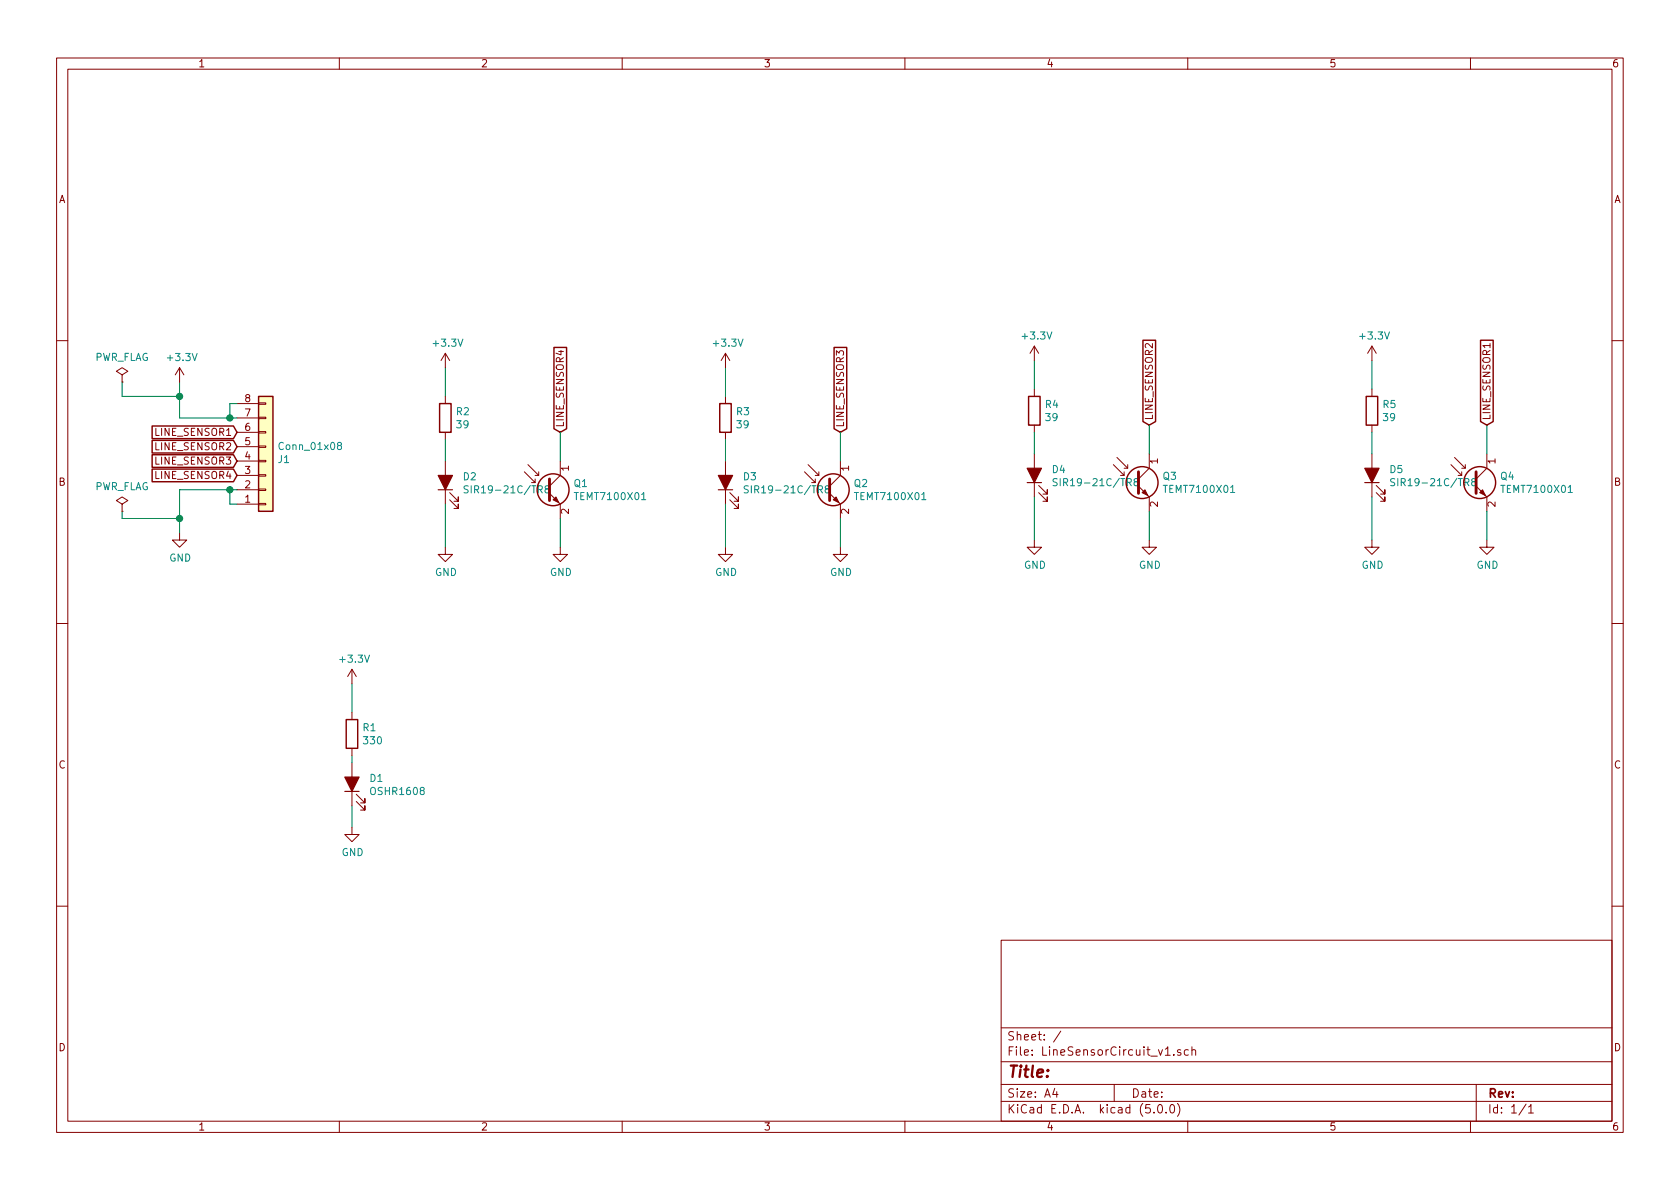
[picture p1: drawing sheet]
<svg xmlns="http://www.w3.org/2000/svg" width="297mm" height="210mm" viewBox="0 0 297 210" stroke-linecap="round" stroke-linejoin="round" font-family="sans-serif">
<g fill="none" stroke="#840000" stroke-width=".18">
<path d="M10 10.3h277v189.9h-277zM12 12.2h273v186.1h-273zM60 10.3v1.9M110 10.3v1.9M160 10.3v1.9M210 10.3v1.9M260 10.3v1.9M10 60.2h2M21.6 66.3l1-.6-1-.7-1 .7 1 .6v1.3M21.6 67.6h.1M31.7 65l-.7 1.3M31.7 65v2.6"/>
<path d="M31.7 65l.8 1.3M41.9 79h3.8M41.9 76.4h3.8M41.9 73.9h3.8M41.9 71.4h3.8M45.7 71.2h1.3v.3h-1.3zM45.7 73.8h1.3v.2h-1.3zM45.7 76.3h1.3v.3h-1.3zM45.7 78.9h1.3v.2h-1.3zM78.7 62.5v2.5M78.7 70.1v1.3M78.7 76.4v1.3"/>
<path d="M78.7 62.5l-.7 1.2M78.7 62.5l.8 1.2M128.3 62.5v2.5M128.3 70.1v1.3M128.3 76.4v1.3M128.3 62.5l-.8 1.2M128.3 62.5l.7 1.2M182.9 61.2v2.5M182.9 68.8v1.3M182.9 75.2v1.2M182.9 61.2l-.8 1.3M182.9 61.2l.7 1.3"/>
<path d="M242.6 61.2v2.5M242.6 68.8v1.3M242.6 75.2v1.2M242.6 61.2l-.8 1.3M242.6 61.2l.7 1.3M263.4 60.8v.7M285 60.2h2M21.6 89.1l1-.6-1-.6-1 .6 1 .6v1.3M21.6 90.4h.1M31.7 94.2v1.3h1.3l-1.3 1.3-1.2-1.3h1.2M41.9 84.1h3.8M41.9 89.1h3.8"/>
<path d="M41.9 86.6h3.8M41.9 81.5h3.8M45.7 81.4h1.3v.3h-1.3zM45.7 83.9h1.3v.3h-1.3zM45.7 86.5h1.3v.2h-1.3zM45.7 89h1.3v.3h-1.3zM78.7 96.8v1.2h1.3l-1.3 1.3-1.2-1.3h1.2M78.7 81.5v7.6M79.5 88.4l1.5 1.5v-.8v.8h-.7M79.5 87.1l1.5 1.5v-.7v.7h-.7M92.7 83.4l1.9 1.9v-.6M93.3 82.2l1.9 1.9v-.7"/>
<path d="M94.6 84.1h.6M97.2 87.2l1.9 1.9v2.6M99.1 96.8v1.2h1.2l-1.2 1.3-1.3-1.3h1.3M99.1 81.5v2.6l-1.9 1.9M128.3 96.8v1.2h1.2l-1.2 1.3-1.3-1.3h1.3M128.3 81.5v7.6M129 88.4l1.6 1.5v-.8v.8h-.8M129 87.1l1.6 1.5v-.7v.7h-.8M142.2 83.4l1.9 1.9v-.6M142.9 82.2l1.9 1.9v-.7M144.1 84.1h.7M146.7 87.2l1.9 1.9v2.6"/>
<path d="M148.6 96.8v1.2h1.3l-1.3 1.3-1.3-1.3h1.3M148.6 81.5v2.6l-1.9 1.9M182.9 95.5v1.3h1.2l-1.2 1.2-1.3-1.2h1.3M182.9 80.3v7.6M183.6 87.1l1.6 1.5v-.7v.7h-.8M183.6 85.8l1.6 1.6v-.8v.8h-.8M196.8 82.2l2 1.9v-.7M197.5 80.9l1.9 1.9v-.6M198.8 82.8h.6M201.3 86l1.9 1.9v2.5M203.2 95.5v1.3h1.3l-1.3 1.2-1.3-1.2h1.3M203.2 80.3v2.5l-1.9 1.9"/>
<path d="M242.6 95.5v1.3h1.2l-1.2 1.2-1.3-1.2h1.3M242.6 80.3v7.6M243.3 87.1l1.6 1.5v-.7v.7h-.8M243.3 85.8l1.6 1.6v-.8v.8h-.8M256.5 82.2l1.9 1.9v-.7M257.2 80.9l1.9 1.9v-.6M258.4 82.8h.7M261 86l1.9 1.9v2.5M262.9 95.5v1.3h1.3l-1.3 1.2-1.3-1.2h1.3M262.9 80.3v2.5l-1.9 1.9M10 110.3h2M62.2 118.4v2.5"/>
<path d="M62.2 118.4l-.7 1.2M62.2 118.4l.8 1.2M285 110.3h2M62.2 126v1.2M62.2 132.3v1.3M62.2 134.9v7.6M62.2 146.3v1.3h1.3l-1.3 1.2-1.2-1.2h1.2M63 141.7l1.5 1.6v-.8v.8h-.7M63 140.5l1.5 1.5v-.8v.8h-.7M10 160.2h2M177 166.3h108v32h-108zM285 160.2h2"/>
<path d="M60 198.3v1.9M110 198.3v1.9M160 198.3v1.9M177 194.8h108M177 191.8h108M177 187.8h108M177 181.8h108M186.5 192.5l-.4 1h1M186.8 193v1M187.6 182.3l-1.3 2M197 191.8v3M204 196.7v.1"/>
<path d="M204.8 195.5l.4-.2a.94 .94 0 0 1 0 1.5 .79 .79 0 0 1-.4-1.3zM206 186.6h.9M206.2 196.7v.1M207 195.4l.3-.1a.94 .94 0 0 1 0 1.5 .82 .82 0 0 1-.3-1.4zM207.5 186.5v.1M208.2 195.1a1.71 1.71 0 0 1 0 2.3M208.8 185.7a.37 .37 0 0 0-.6 .1l.1 .2 .5 .2v.1l-.2 .3-.4-.1M210 198.3v1.9M210.1 185.7l-.4-.1-.3 .3 .1 .6 .2 .1 .4-.1M210.7 185.7h.1a.37 .37 0 0 1 .6 .1v.8M210.7 185.1v1.5M260 198.3v1.9"/>
<path d="M261 191.8v6.5M269.8 195.2l-1.2 2M270.3 195.8l.4-.5v1.5M270.3 196.8h.8"/>
</g>
<g fill="none" stroke="#008400" stroke-width=".18">
<path d="M21.6 67.6v2.5h10.1M31.7 67.6v6.3h10.2M41.9 71.4h-1.3v2.5M78.7 65v5.1M78.7 77.7v3.8M99.1 76.4v5.1M128.3 65v5.1M128.3 77.7v3.8M148.6 76.4v5.1M182.9 63.7v5.1M182.9 76.4v3.9M203.2 75.2v5.1"/>
<path d="M242.6 63.7v5.1M242.6 76.4v3.9M262.9 75.2v5.1M21.6 90.4v1.3h10.1M40.6 86.6v2.5h1.3M41.9 86.6h-10.2v7.6M78.7 89.1v7.7M99.1 91.7v5.1M128.3 89.1v7.7M148.6 91.7v5.1M182.9 87.9v7.6M203.2 90.4v5.1"/>
<path d="M242.6 87.9v7.6M262.9 90.4v5.1M62.2 120.9v5.1M62.2 133.6v1.3M62.2 142.5v3.8"/>
</g>
<g fill="#008400" stroke="#008400" stroke-width=".25">
<circle cx="31.8" cy="91.7" r=".51"/>
<circle cx="31.8" cy="70.1" r=".51"/>
<circle cx="40.6" cy="73.9" r=".51"/>
<circle cx="40.6" cy="86.6" r=".51"/>
</g>
<g fill="none" stroke="#840000" stroke-width=".25">
<path d="M26.9 77.9h14.4l.6 1.1-.6 1.1h-14.4zM26.9 75.3h14.4l.6 1.1-.6 1.2h-14.4zM45.7 70.1h2.6v20.3h-2.6zM77.7 71.4h2.1v5h-2.1zM97.9 61.4h2.3v14.4l-1.1 .6-1.2-.6zM127.3 71.4h2v5h-2zM147.5 61.4h2.2v14.4l-1.1 .6-1.1-.6zM181.9 70.1h2v5.1h-2zM202.1 60.2h2.2v14.3l-1.1 .7-1.1-.7zM241.6 70.1h2v5.1h-2zM261.8 60.2h2.2v14.3l-1.1 .7-1.1-.7zM26.9 83h14.4l.6 1.1-.6 1.1h-14.4z"/>
<path d="M26.9 80.4h14.4l.6 1.1-.6 1.1h-14.4zM61.2 127.2h2v5.1h-2z"/>
<circle cx="97.8" cy="86.6" r="2.82"/>
<circle cx="147.3" cy="86.6" r="2.82"/>
<circle cx="201.9" cy="85.3" r="2.82"/>
<circle cx="261.6" cy="85.3" r="2.82"/>
</g>
<path d="M77.5 86.6h2.5M127 86.6h2.5M181.6 85.3h2.5M241.3 85.3h2.5M61 139.9h2.5" fill="none" stroke="#840000" stroke-width=".2"/>
<g fill="#840000" stroke="#840000" stroke-width=".2">
<path d="M77.5 84.1h2.5l-1.3 2.5z"/>
<path d="M127 84.1h2.5l-1.2 2.5z"/>
<path d="M181.6 82.8h2.5l-1.2 2.5z"/>
<path d="M241.3 82.8h2.5l-1.2 2.5z"/>
<path d="M61 137.4h2.5l-1.3 2.5z"/>
</g>
<g fill="none" stroke="#008484" stroke-width=".18">
<path d="M59.9 78.8l-.2-.1v-.3l.2-.2 .4 .1v.4l-.5 .1-.1 .2v.3l.2 .2 .4-.1 .1-.1-.1-.4-.2-.1M82.8 86l-.5-.1-.2 .1v.4l.6 .2 .1 .3-.3 .3-.5-.1M96.6 86.5l-.2-.3v-.2l.2-.1 .5 .1v.3l-.6 .2-.1 .2v.2l.2 .3 .4-.1 .1-.2v-.3l-.2-.1M113.4 88.4h.8M132.3 86l-.5-.1-.2 .1v.4l.6 .2 .1 .3-.2 .3-.5-.1M146.2 86.5l-.3-.3 .1-.2 .2-.1 .4 .1v.3l-.6 .2-.1 .2v.2l.3 .3 .3-.1 .1-.2v-.3l-.2-.1M163 88.4h.7M186.9 84.7l-.5-.1-.2 .2v.3l.6 .3 .1 .3-.2 .2-.5-.1M200.8 85.2l-.3-.3 .1-.2 .4-.1 .2 .2v.3l-.6 .1-.1 .2v.3l.3 .2 .3-.1 .1-.1v-.4l-.2-.1M217.6 87.1h.7M246.6 84.7l-.5-.1-.2 .2v.3l.6 .3 .1 .3-.2 .2-.5-.1M260.5 85.2l-.3-.3 .1-.2 .4-.1 .2 .2v.3l-.6 .1-.1 .2v.3l.3 .2 .3-.1 .1-.1v-.4l-.2-.1"/>
<path d="M277.3 87.1h.7"/>
</g>
<path d="M97.2 84.7v3.8M146.7 84.7v3.8M201.3 83.4v3.8M261 83.4v3.8" fill="none" stroke="#840000" stroke-width=".51"/>
<g fill="#840000" stroke="#840000" stroke-width=".18">
<path d="M97.8 88.4l.5-.5 .5 1z"/>
<path d="M147.3 88.4l.5-.5 .5 1z"/>
<path d="M202.4 86.6l.5 1-1-.5z"/>
<path d="M261.6 87.1l.5-.5 .5 1z"/>
</g>
<path d="M45.7 70.1h2.6v20.3h-2.6z" fill="#ffffc2" stroke="#ffffc2" stroke-width=".18"/>
<text font-size="2.8" fill="#840000" x="178" y="190.5">Title:</text>
<g font-size="2.1" fill="#840000">
<text x="178" y="184">Sheet: /</text>
<text x="178" y="186.7">File: LineSensorCircuit_v1.sch</text>
<text x="178" y="196.9">KiCad E.D.A. kicad (5.0.0)</text>
<text x="178" y="194.1">Size: A4</text>
<text x="200" y="194.1">Date:</text>
<text x="263" y="194.1">Rev:</text>
<text x="263" y="196.9">Id: 1/1</text>
</g>
<g font-size="1.8" fill="#840000">
<text x="35" y="11.9">1</text>
<text x="85" y="11.9">2</text>
<text x="135" y="11.9">3</text>
<text x="185" y="11.9">4</text>
<text x="235" y="11.9">5</text>
<text x="285" y="11.9">6</text>
<text x="10.4" y="35.9">A</text>
<text x="285.4" y="35.9">A</text>
<text x="43.3" y="71.1">8</text>
<text x="27.7" y="77.1">LINE_SENSOR1</text>
<text x="43.3" y="76.2">6</text>
<text x="43.3" y="73.7">7</text>
<text x="99.7" y="75.7" transform="rotate(-90 99.7 75.7)">LINE_SENSOR4</text>
<text x="149.2" y="75.7" transform="rotate(-90 149.2 75.7)">LINE_SENSOR3</text>
<text x="203.8" y="74.4" transform="rotate(-90 203.8 74.4)">LINE_SENSOR2</text>
<text x="263.5" y="74.4" transform="rotate(-90 263.5 74.4)">LINE_SENSOR1</text>
<text x="27.7" y="82.2">LINE_SENSOR3</text>
<text x="27.7" y="79.6">LINE_SENSOR2</text>
<text x="43.3" y="83.8">3</text>
<text x="43.3" y="81.3">4</text>
<text x="43.3" y="78.7">5</text>
<text x="100.6" y="83.3" transform="rotate(-90 100.6 83.3)">1</text>
<text x="150.1" y="83.3" transform="rotate(-90 150.1 83.3)">1</text>
<text x="204.7" y="82" transform="rotate(-90 204.7 82)">1</text>
<text x="264.4" y="82" transform="rotate(-90 264.4 82)">1</text>
<text x="10.4" y="85.9">B</text>
<text x="27.7" y="84.7">LINE_SENSOR4</text>
<text x="43.3" y="88.9">1</text>
<text x="43.3" y="86.4">2</text>
<text x="83.3" y="87.2">SIR19-21C/TR8</text>
<text x="132.8" y="87.2">SIR19-21C/TR8</text>
<text x="187.5" y="86">SIR19-21C/TR8</text>
<text x="204.7" y="89.6" transform="rotate(-90 204.7 89.6)">2</text>
<text x="247.1" y="86">SIR19-21C/TR8</text>
<text x="264.4" y="89.6" transform="rotate(-90 264.4 89.6)">2</text>
<text x="285.4" y="85.9">B</text>
<text x="100.6" y="90.9" transform="rotate(-90 100.6 90.9)">2</text>
<text x="150.1" y="90.9" transform="rotate(-90 150.1 90.9)">2</text>
<text x="10.4" y="135.9">C</text>
<text x="285.4" y="135.9">C</text>
<text x="10.4" y="185.9">D</text>
<text x="285.4" y="185.9">D</text>
<text x="35" y="199.9">1</text>
<text x="85" y="199.9">2</text>
<text x="135" y="199.9">3</text>
<text x="185" y="199.9">4</text>
<text x="235" y="199.9">5</text>
<text x="285" y="199.9">6</text>
</g>
<g font-size="1.8" fill="#008484">
<text x="16.6" y="63.8">PWR_FLAG</text>
<text x="29.8" y="63.8">+3.3V</text>
<text x="76.8" y="61.3">+3.3V</text>
<text x="126.3" y="61.3">+3.3V</text>
<text x="180.9" y="60">+3.3V</text>
<text x="240.6" y="60">+3.3V</text>
<text x="80.7" y="73.4">R2</text>
<text x="80.8" y="75.7">39</text>
<text x="130.3" y="73.4">R3</text>
<text x="130.4" y="75.7">39</text>
<text x="184.9" y="72.2">R4</text>
<text x="185" y="74.5">39</text>
<text x="244.6" y="72.2">R5</text>
<text x="244.7" y="74.5">39</text>
<text x="49.2" y="81.9">J1</text>
<text x="49.7" y="79.6">Conn_01x08</text>
<text x="186.1" y="83.7">D4</text>
<text x="245.8" y="83.7">D5</text>
<text x="16.6" y="86.7">PWR_FLAG</text>
<text x="81.9" y="84.9">D2</text>
<text x="101.5" y="86.1">Q1</text>
<text x="102" y="88.4">TEMT7100X01</text>
<text x="131.5" y="84.9">D3</text>
<text x="151.1" y="86.1">Q2</text>
<text x="151.5" y="88.4">TEMT7100X01</text>
<text x="205.7" y="84.9">Q3</text>
<text x="206.1" y="87.2">TEMT7100X01</text>
<text x="265.4" y="84.9">Q4</text>
<text x="265.8" y="87.2">TEMT7100X01</text>
<text x="29.9" y="99.3">GND</text>
<text x="76.9" y="101.8">GND</text>
<text x="97.2" y="101.8">GND</text>
<text x="126.4" y="101.8">GND</text>
<text x="146.8" y="101.8">GND</text>
<text x="181.1" y="100.6">GND</text>
<text x="201.4" y="100.6">GND</text>
<text x="240.7" y="100.6">GND</text>
<text x="261.1" y="100.6">GND</text>
<text x="60.3" y="117.2">+3.3V</text>
<text x="64.2" y="129.3">R1</text>
<text x="64.4" y="131.6">330</text>
<text x="65.4" y="138.3">D1</text>
<text x="65.8" y="140.6">OSHR1608</text>
<text x="60.4" y="151.4">GND</text>
</g>
</svg>
